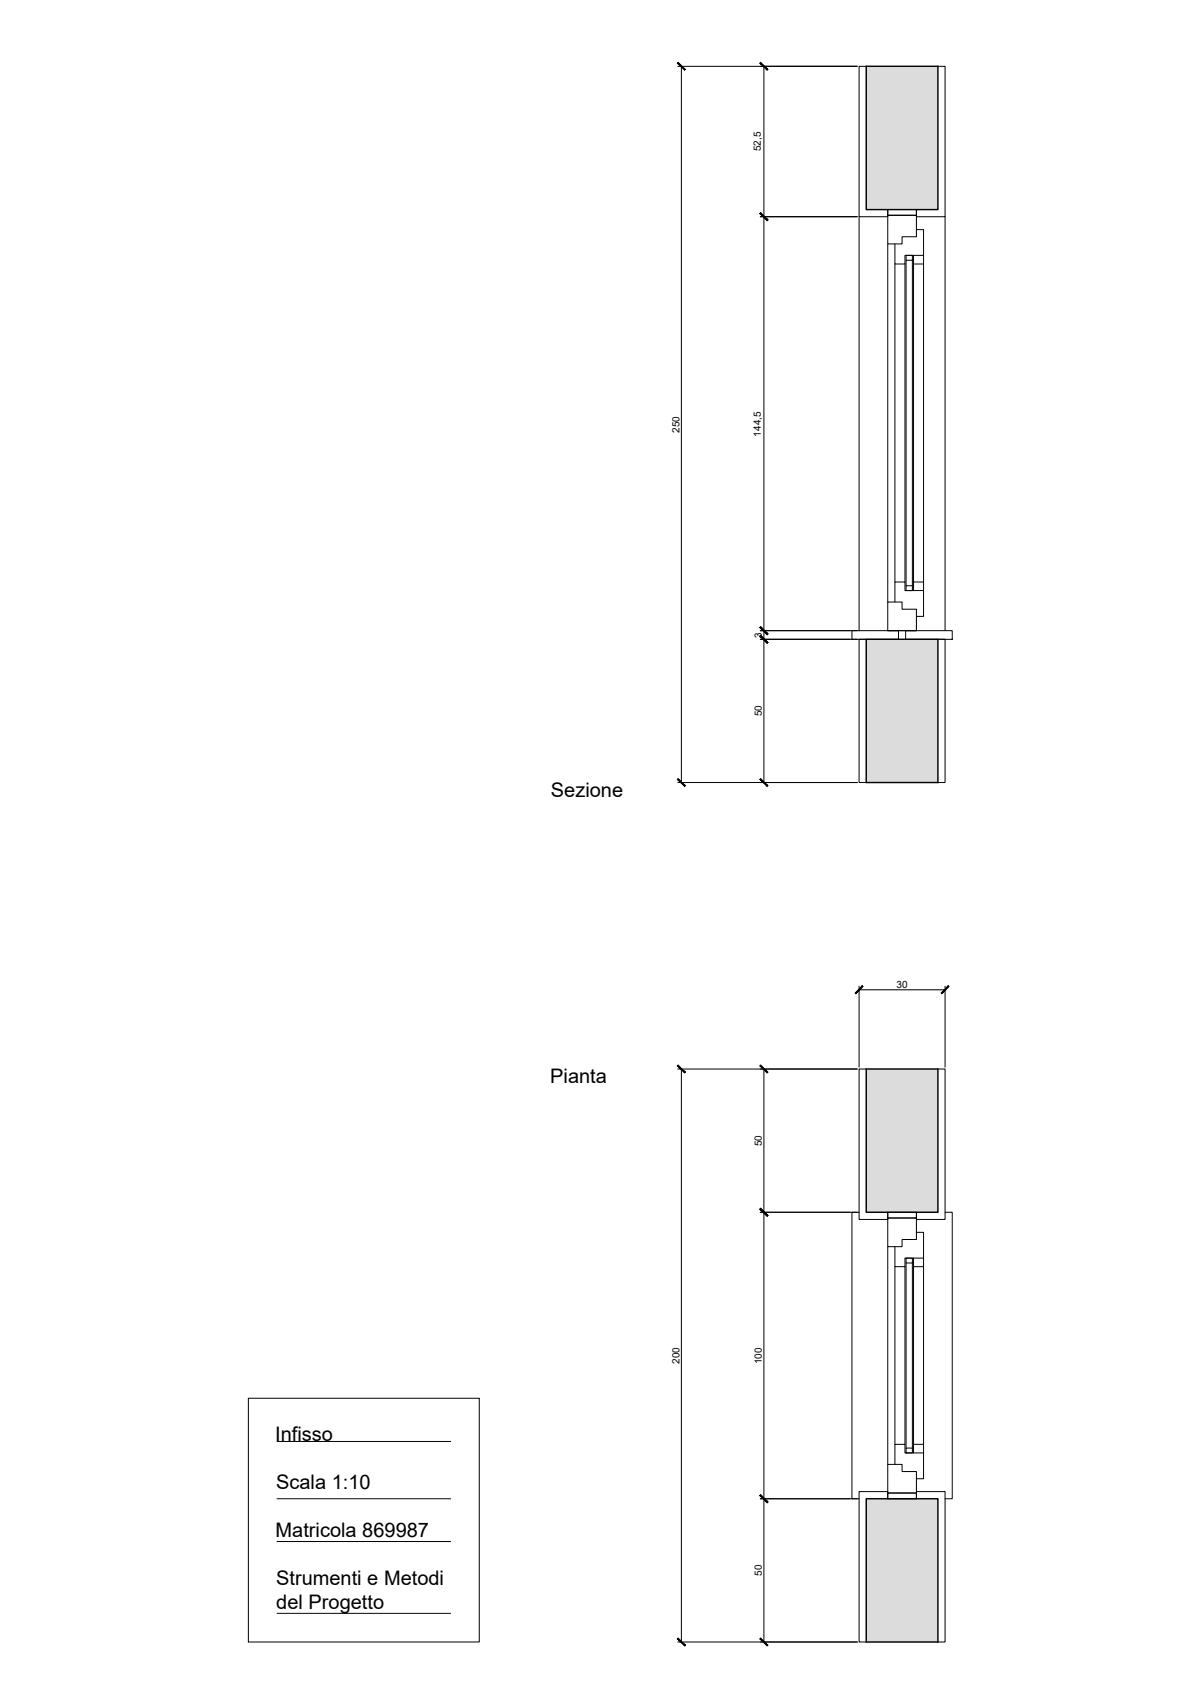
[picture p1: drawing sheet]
<svg xmlns="http://www.w3.org/2000/svg" width="420mm" height="594mm" viewBox="0 0 420 594" stroke-linecap="round" stroke-linejoin="round" font-family="sans-serif">
<!-- layer: Layer2 -->
<g fill="#dcdcdc" stroke="#dcdcdc" stroke-width=".35">
<path d="M302.3 23.1l25 50v-50zM302.3 23.1l25 50h-25z"/>
<path d="M302.3 223.1l25 50v-50zM302.3 223.1l25 50h-25z"/>
<path d="M302.3 373.1l25 50v-50zM302.3 373.1l25 50h-25z"/>
<path d="M302.3 523.1l25 50v-50zM302.3 523.1l25 50h-25z"/>
</g>
<!-- layer: Layer1 -->
<path d="M302.3 23.1h25v50h-25zM302.3 223.1h25v50h-25zM302.3 373.1h25v50h-25zM302.3 523.1h25v50h-25z" fill="none" stroke="#000" stroke-width=".5"/>
<!-- layer: Layer3 -->
<g fill="none" stroke="#000" stroke-width=".35">
<path d="M309.8 75.1h10v7.5h-5v2.5h-5zM312.3 85.1v7h3.5v-3h3v3h3.5v-3h-3.5M319.8 80.1h2.5v9M309.8 210.1h5v2.5h5v7.5h-10zM318.8 206.1h3.5v-3h-3.5v3h-3v-3h-3.5v7M322.3 206.1v9h-2.5M297.3 220.1h16.2v3h-16.2zM316 220.1h16.3v3h-16.3zM309.8 425.1h10v7.5h-5v2.5h-5zM312.3 435.1v7h3.5v-3h3v3h3.5v-3h-3.5M319.8 430.1h2.5v9M309.8 511.1h5v2.5h5v7.5h-10z"/>
<path d="M318.8 507.1h3.5v-3h-3.5v3h-3v-3h-3.5v7M322.3 507.1v9h-2.5"/>
</g>
<!-- layer: Layer2 -->
<g fill="none" stroke="#000" stroke-width=".35">
<path d="M299.8 75.6v144.5M329.8 75.6v144.5M309.8 85.1v125M312.3 92.1v111M322.3 92.1v111M309.8 220.1h10M302.3 373.1h-2.5v52.5h10v-2.5M327.3 373.1h2.5v52.5h-10v-2.5M299.8 423.1h-2.5v100h2.5M309.8 435.1v76M329.8 423.1h2.5v100h-2.5M312.3 442.1v62"/>
<path d="M322.3 442.1v62M309.8 523.1v-2.5h-10v52.5h2.5M319.8 523.1v-2.5h10v52.5h-2.5"/>
</g>
<!-- layer: Layer4 -->
<g fill="none" stroke="#000" stroke-width=".35">
<path d="M302.3 23.1h-2.5v52.5h10v-2.5M327.3 23.1h2.5v52.5h-10v-2.5M309.8 73.1h10v2h-10zM315.8 92.1v111M316.2 89.1h2.2v1.7h-2.2zM316.2 90.8v113.6M318.4 90.8v113.6M318.8 92.1v111M316.2 204.4h2.2v1.7h-2.2zM302.3 223.1h-2.5v50h2.5M327.3 223.1h2.5v50h-2.5M309.8 423.1h10v2h-10z"/>
<path d="M316.2 439.1h2.2v1.7h-2.2zM315.8 442.1v62M316.2 440.8v64.6M318.4 440.8v64.6M318.8 442.1v62M316.2 505.4h2.2v1.7h-2.2zM309.8 521.1h10v2h-10z"/>
</g>
<!-- layer: 0 -->
<g fill="none" stroke="#000" stroke-width=".35">
<path d="M236.5 23.1h62.7M237.8 23.1v250M266.6 23.1v250M265.3 75.6h33.9M265.3 220.1h33.9M265.3 223.1h33.9M236.5 273.1h62.7M299.8 344.2v28.3M299.8 345.5h30M329.8 344.2v28.3M236.5 373.1h62.7M237.8 373.1v200"/>
<path d="M266.6 373.1v200M265.3 423.1h33.9M86.7 488.1h80.6v85h-80.6zM96.7 503.1h60.6M96.7 523.1h60.6M96.7 538.1h60.6M265.3 523.1h33.9M96.7 563.1h60.6M236.5 573.1h62.7"/>
</g>
<g fill="#000" stroke="#000" stroke-width=".35">
<path d="M236.4 22l2.5 2.5 .3-.2zM236.7 21.8l2.5 2.5-2.8-2.3z"/>
<path d="M265.2 22l2.5 2.5 .3-.2zM265.2 22l.3-.2 2.5 2.5z"/>
<path d="M265.2 74.5l2.8 2.3-2.5-2.5zM265.2 74.5l2.8 2.3-.3 .2z"/>
<path d="M265.2 74.5l2.5 2.5 .3-.2zM265.2 74.5l.3-.2 2.5 2.5z"/>
<path d="M265.2 219l2.8 2.3-2.5-2.5zM265.2 219l2.8 2.3-.3 .2z"/>
<path d="M265.2 222l2.8 2.3-2.5-2.5zM265.2 222l2.8 2.3-.3 .2z"/>
<path d="M265.2 219l2.5 2.5 .3-.2zM265.2 219l.3-.2 2.5 2.5z"/>
<path d="M265.2 222l2.5 2.5 .3-.2zM265.2 222l.3-.2 2.5 2.5z"/>
<path d="M236.7 271.8l-.3 .2 2.8 2.3zM236.4 272l2.8 2.3-.3 .2z"/>
<path d="M265.5 271.8l-.3 .2 2.8 2.3zM265.2 272l2.8 2.3-.3 .2z"/>
<path d="M300.9 344.1l-2.2 2.8 2.5-2.5zM298.4 346.6l2.5-2.5-2.2 2.8z"/>
<path d="M328.4 346.6l.3 .3 2.2-2.8zM330.9 344.1l.3 .3-2.5 2.5z"/>
<path d="M236.4 372l2.5 2.5 .3-.2zM236.4 372l.3-.2 2.5 2.5z"/>
<path d="M265.2 372l2.5 2.5 .3-.2zM265.2 372l.3-.2 2.5 2.5z"/>
<path d="M265.2 422l2.8 2.3-2.5-2.5zM265.2 422l2.8 2.3-.3 .2z"/>
<path d="M265.2 422l2.5 2.5 .3-.2zM265.2 422l.3-.2 2.5 2.5z"/>
<path d="M265.5 521.8l-.3 .2 2.8 2.3zM265.2 522l2.8 2.3-.3 .2z"/>
<path d="M265.2 522l2.5 2.5 .3-.2zM265.2 522l.3-.2 2.5 2.5z"/>
<path d="M236.7 571.8l-.3 .2 2.8 2.3zM236.4 572l2.8 2.3-.3 .2z"/>
<path d="M265.5 571.8l-.3 .2 2.8 2.3zM265.2 572l2.8 2.3-.3 .2z"/>
</g>
<g font-size="7">
<text x="192.2" y="278.2">Sezione</text>
<text x="192" y="378.1">Pianta</text>
<text x="96" y="503.1">Infisso</text>
<text x="96.4" y="519.9">Scala 1:10</text>
<text x="96.2" y="536.6">Matricola 869987</text>
<text x="96.4" y="553.3">Strumenti e Metodi</text>
<text x="96.4" y="561.7">del Progetto</text>
</g>
<g font-size="3.5">
<text x="265.5" y="52.8" transform="rotate(-90 265.5 52.8)">52,5</text>
<text x="237.1" y="151" transform="rotate(-90 237.1 151)">250</text>
<text x="265.5" y="152.4" transform="rotate(-90 265.5 152.4)">144,5</text>
<text x="265.9" y="222.6" transform="rotate(-90 265.9 222.6)">3</text>
<text x="265.9" y="250.1" transform="rotate(-90 265.9 250.1)">50</text>
<text x="312.9" y="344.8">30</text>
<text x="265.9" y="400.1" transform="rotate(-90 265.9 400.1)">50</text>
<text x="237.1" y="476" transform="rotate(-90 237.1 476)">200</text>
<text x="265.9" y="476.2" transform="rotate(-90 265.9 476.2)">100</text>
<text x="265.9" y="550.1" transform="rotate(-90 265.9 550.1)">50</text>
</g>
</svg>
